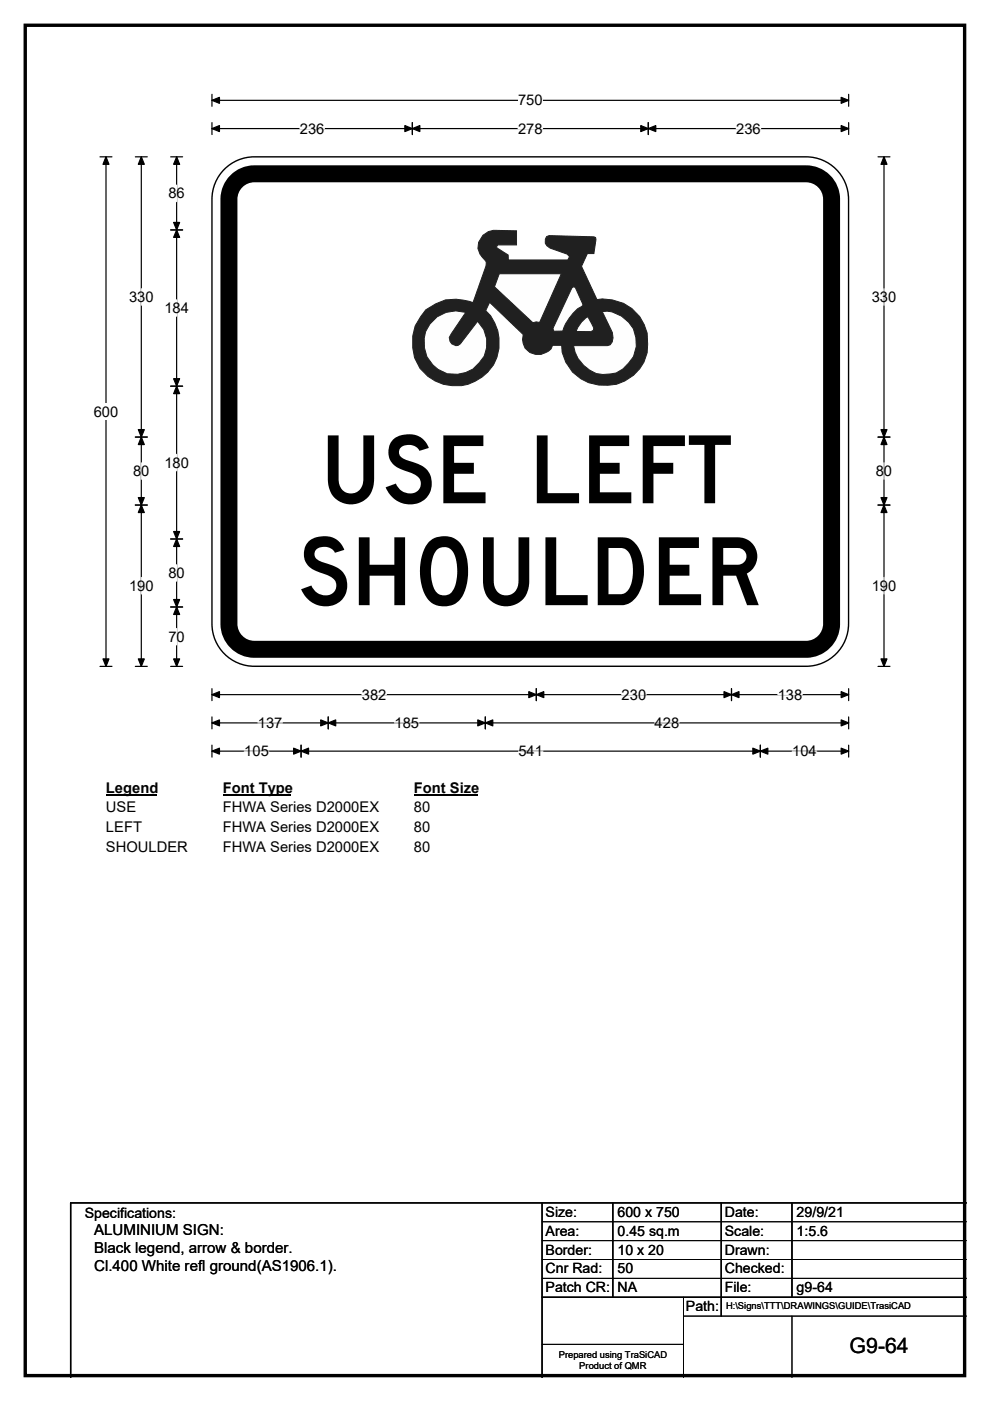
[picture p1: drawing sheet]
<svg xmlns="http://www.w3.org/2000/svg" width="210mm" height="297mm" viewBox="0 0 210 297" stroke-linecap="round" stroke-linejoin="round" font-family="sans-serif">
<path d="M5.4 5.4h199.2v286.3h-199.2z" fill="none" stroke="#000" stroke-width=".72"/>
<path d="M45 21.3h135M45 20v2.5M180 20v2.5" fill="none" stroke="#000" stroke-width=".25"/>
<path d="M45 21.3l1.5-.7v1.3zM178.4 20.6l1.6 .7-1.6 .6z" fill="#000" stroke="#000" stroke-width=".25"/>
<path d="M109.9 19.5h5.2v3.5h-5.2z" fill="#fff"/>
<g fill="none" stroke="#000" stroke-width=".25">
<path d="M21.2 33.3h2.5M22.5 33.3v108M45 27.3h135M45 26v2.5M87.5 26v2.5M137.5 26v2.5M180 26v2.5M21.2 141.3h2.5M45 146v2.5M45 152v2.5M45 158v2.5M45 147.3h135"/>
<path d="M45 153.3h135M45 159.3h135M63.9 158v2.5M69.6 152v2.5M102.9 152v2.5M113.7 146v2.5M155.2 146v2.5M161.3 158v2.5M180 146v2.5M180 152v2.5M180 158v2.5"/>
</g>
<g fill="#000" stroke="#000" stroke-width=".25">
<path d="M22.5 33.3l.6 1.5h-1.3zM45 27.3l1.5-.7v1.3zM87.5 27.3l1.5-.7v1.3zM85.9 26.6l1.6 .7-1.6 .6zM135.9 26.6l1.6 .7-1.6 .6zM137.5 27.3l1.6-.7v1.3zM178.4 26.6l1.6 .7-1.6 .6zM21.8 139.7h1.3l-.6 1.6zM45 147.3l1.5-.7v1.3zM45 153.3l1.5-.7v1.3zM45 159.3l1.5-.7v1.3zM63.9 159.3l1.5-.7v1.3z"/>
<path d="M62.3 158.6l1.6 .7-1.6 .6zM69.6 153.3l1.6-.7v1.3zM68 152.6l1.6 .7-1.6 .6zM101.3 152.6l1.6 .7-1.6 .6zM102.9 153.3l1.6-.7v1.3zM113.7 147.3l1.6-.7v1.3zM112.2 146.6l1.5 .7-1.5 .6zM153.6 146.6l1.6 .7-1.6 .6zM155.2 147.3l1.5-.7v1.3zM159.7 158.6l1.6 .7-1.6 .6zM161.3 159.3l1.6-.7v1.3zM178.4 146.6l1.6 .7-1.6 .6z"/>
<path d="M178.4 152.6l1.6 .7-1.6 .6zM178.4 158.6l1.6 .7-1.6 .6z"/>
</g>
<path d="M63.6 27.3h5.2M109.9 27.3h5.2M156.1 27.3h5.3M51.8 159.3h5.2M54.7 153.3h5.2M76.8 147.3h5.2M83.7 153.3h5.2M110 159.3h5.2M131.8 147.3h5.3M138.9 153.3h5.2M165 147.3h5.2M168 159.3h5.2" fill="none" stroke="#fff" stroke-width=".25"/>
<path d="M19.9 85.5h5.2v3.5h-5.2z" fill="#fff"/>
<g fill="none" stroke="#000" stroke-width=".25">
<path d="M28.7 33.3h2.5M30 33.3v108M36.2 33.3h2.5M37.5 33.3v108M186.2 33.3h2.6M187.5 33.3v108M36.2 48.7h2.5M28.7 92.7h2.5M36.2 81.9h2.5M186.2 92.7h2.6M28.7 107.1h2.5M36.2 114.3h2.5"/>
<path d="M186.2 107.1h2.6M36.2 128.7h2.5M28.7 141.3h2.5M36.2 141.3h2.5M186.2 141.3h2.6"/>
</g>
<g fill="#000" stroke="#000" stroke-width=".25">
<path d="M30 33.3l.6 1.5h-1.3zM37.5 33.3l.6 1.5h-1.3zM187.5 33.3l.6 1.5h-1.2zM37.5 48.7l.6 1.6h-1.3zM36.8 47.2h1.3l-.6 1.5zM30 92.7l.6 1.6h-1.3zM29.3 91.1h1.3l-.6 1.6zM36.8 80.3h1.3l-.6 1.6zM37.5 81.9l.6 1.6h-1.3zM187.5 92.7l.6 1.6h-1.2zM186.9 91.1h1.2l-.6 1.6zM29.3 105.5h1.3l-.6 1.6z"/>
<path d="M30 107.1l.6 1.6h-1.3zM36.8 112.7h1.3l-.6 1.6zM37.5 114.3l.6 1.6h-1.3zM186.9 105.5h1.2l-.6 1.6zM187.5 107.1l.6 1.6h-1.2zM36.8 127.1h1.3l-.6 1.6zM37.5 128.7l.6 1.6h-1.3zM29.3 139.7h1.3l-.6 1.6zM36.8 139.7h1.3l-.6 1.6zM186.9 139.7h1.2l-.6 1.6z"/>
</g>
<path d="M37.5 39.2v3.6M30 61.2v3.5M37.5 63.6v3.5M187.5 61.2v3.5M30 98.1v3.5M37.5 96.3v3.5M187.5 98.1v3.5M37.5 119.7v3.5M30 122.4v3.5M37.5 133.2v3.5M187.5 122.4v3.5" fill="none" stroke="#fff" stroke-width=".25"/>
<path d="M22.5 165.2h10.7v3.5h-10.7z" fill="#fff"/>
<path d="M22.5 168.5h10.7" fill="none" stroke="#000" stroke-width=".32"/>
<path d="M47.2 165.2h14.5v3.5h-14.5z" fill="#fff"/>
<path d="M47.2 168.5h14.5" fill="none" stroke="#000" stroke-width=".32"/>
<path d="M87.8 165.2h13.5v3.5h-13.5z" fill="#fff"/>
<path d="M87.8 168.5h13.5" fill="none" stroke="#000" stroke-width=".32"/>
<g fill="#fff">
<path d="M22.5 169.4h6.4v3.5h-6.4z"/>
<path d="M47.2 169.4h33.1v3.5h-33.1z"/>
<path d="M87.8 169.4h3.5v3.5h-3.5z"/>
<path d="M22.5 173.6h7.6v3.5h-7.6z"/>
<path d="M47.2 173.6h33.1v3.5h-33.1z"/>
<path d="M87.8 173.6h3.5v3.5h-3.5z"/>
<path d="M22.5 177.8h17.3v3.5h-17.3z"/>
<path d="M47.2 177.8h33.1v3.5h-33.1z"/>
<path d="M87.8 177.8h3.5v3.5h-3.5z"/>
</g>
<path d="M47.6 35.9a9 9 0 0 1 6.4-2.6h117a9 9 0 0 1 9 8.9v90a9 9 0 0 1-9 9.1h-117a9 9 0 0 1-9-9.1v-90a9 9 0 0 1 2.6-6.3z" fill-rule="evenodd" fill="#fff" stroke="#fff" stroke-width=".21"/>
<path d="M50.1 38.4a5.4 5.4 0 0 1 3.8-1.5h117.1a5.4 5.4 0 0 1 5.4 5.3v90.1a5.4 5.4 0 0 1-5.4 5.4h-117.1a5.4 5.4 0 0 1-5.3-5.4v-90.1a5.4 5.4 0 0 1 1.5-3.8z" fill="none" stroke="#000" stroke-width="3.6"/>
<path d="M47.6 35.9a9 9 0 0 1 6.4-2.6h117a9 9 0 0 1 9 8.9v90a9 9 0 0 1-9 9.1h-117a9 9 0 0 1-9-9.1v-90a9 9 0 0 1 2.6-6.3z" fill="none" stroke="#000" stroke-width=".3"/>
<path d="M102.4 49.9l1.2-.8 1.1-.3 4.9 .1v3h-3.9l-.3 .2v.4l2.4 1.6 .1 1h12.5l.4-.7-.5-.5-3.6-1.3a1.54 1.54 0 0 1-.8-2.4l.6-.2 9.4 .2 .4 .2 .1 .4-.4 3h-1.4l-1.3 2.7 3.3 7a9.1 9.1 0 0 1 10.8 9.5 8.9 8.9 0 0 1-10.4 8.6 8.7 8.7 0 0 1-7.9-8.4h-1.9a3.1 3.1 0 0 1-3.6 1.9 3.2 3.2 0 0 1-2.6-4.2l-7.2-6.8-.8 1.8a9.2 9.2 0 0 1 1.7 11.3 9.2 9.2 0 0 1-10.6 4.3 8.9 8.9 0 0 1-6.6-7.7v-2.6l.6-2.1 2.2-3.4 2.1-1.3a9.7 9.7 0 0 1 7.9-.2l2.8-7.8-.1-1.1a3.9 3.9 0 0 1-1.5-3.9z" fill-rule="evenodd" fill="#221f20" stroke="#221f20" stroke-width=".21"/>
<g fill="#fefefe" stroke="#221f20" stroke-width=".21">
<path d="M105.9 58h13.2l-4.7 10.4-.7-.2-.7 .2-8.1-7.6z" fill-rule="evenodd"/>
<path d="M121.3 61.1l.3-.3 .4 .2 1.7 3.7a9.3 9.3 0 0 0-4.3 5.5h-1.9l-.2-.6z" fill-rule="evenodd"/>
<path d="M123.3 68.3l1.4-1.2 1.2 2.4v.5l-.6 .3h-3.1l.4-.9z" fill-rule="evenodd"/>
<path d="M127.7 66.1a6.6 6.6 0 0 1 6.5 3.5 6.6 6.6 0 0 1-.8 7.4l-1.3 1.2-1.4 .9a6.7 6.7 0 0 1-6.9-1.6l-1.2-1.5-.6-1.3-.4-1.4h7.2l.6-.2 .5-.6 .1-.9-.1-1.1z" fill-rule="evenodd"/>
<path d="M92.7 67.2l1.9-1 2-.3 2.2 .3-3.5 5.3a1.56 1.56 0 0 0 1.8 1.8l.5-.4 3.7-4.8a6.3 6.3 0 0 1 .3 8.8 6.6 6.6 0 0 1-7.8 2 6.6 6.6 0 0 1-3.8-7.2l.3-1.4 .9-1.6z" fill-rule="evenodd"/>
</g>
<path d="M115 255v37M130 255v20M153 255v24M168 255v20M205 255h-190v37M115 275h90" fill="none" stroke="#000" stroke-width=".3"/>
<path d="M115 259h90M115 263h90M115 267h90M115 271h90M145 279h60M145 275v17M168 279v13M115 285h30" fill="none" stroke="#000" stroke-width=".21"/>
<g font-size="20">
<text x="67.8" y="106.7">USE LEFT</text>
<text x="63.1" y="128.3">SHOULDER</text>
</g>
<text font-size="4.5" x="180.2" y="286.9">G9-64</text>
<g font-size="3.2">
<text x="20" y="261.9">ALUMINIUM SIGN:</text>
<text x="20" y="265.7">Black legend, arrow &amp; border.</text>
<text x="20" y="269.6">Cl.400 White refl ground(AS1906.1).</text>
</g>
<g font-size="3.1">
<text x="109.9" y="22.3">750</text>
<text x="63.6" y="28.3">236</text>
<text x="109.9" y="28.3">278</text>
<text x="156.1" y="28.3">236</text>
<text x="35.7" y="42">86</text>
<text x="27.4" y="64">330</text>
<text x="184.9" y="64">330</text>
<text x="34.9" y="66.4">184</text>
<text x="19.9" y="88.3">600</text>
<text x="28.2" y="100.9">80</text>
<text x="34.9" y="99.1">180</text>
<text x="185.8" y="100.9">80</text>
<text x="27.4" y="125.2">190</text>
<text x="35.7" y="122.5">80</text>
<text x="184.9" y="125.2">190</text>
<text x="35.7" y="136">70</text>
<text x="76.8" y="148.3">382</text>
<text x="131.8" y="148.3">230</text>
<text x="165" y="148.3">138</text>
<text x="54.7" y="154.3">137</text>
<text x="83.7" y="154.3">185</text>
<text x="138.9" y="154.3">428</text>
<text x="51.8" y="160.3">105</text>
<text x="110" y="160.3">541</text>
<text x="168" y="160.3">104</text>
<text x="22.5" y="168.1">Legend</text>
<text x="22.5" y="172.2">USE</text>
<text x="47.2" y="168.1">Font Type</text>
<text x="47.2" y="172.2">FHWA Series D2000EX</text>
<text x="87.8" y="168.1">Font Size</text>
<text x="87.8" y="172.2">80</text>
<text x="22.5" y="176.4">LEFT</text>
<text x="47.2" y="176.4">FHWA Series D2000EX</text>
<text x="87.8" y="176.4">80</text>
<text x="22.5" y="180.6">SHOULDER</text>
<text x="47.2" y="180.6">FHWA Series D2000EX</text>
<text x="87.8" y="180.6">80</text>
</g>
<g font-size="3">
<text x="115.7" y="258">Size:</text>
<text x="131" y="258">600 x 750</text>
<text x="153.7" y="258">Date:</text>
<text x="169" y="258">29/9/21</text>
<text x="18" y="258.2">Specifications:</text>
<text x="115.7" y="262">Area:</text>
<text x="131" y="262">0.45 sq.m</text>
<text x="153.7" y="262">Scale:</text>
<text x="169" y="262">1:5.6</text>
<text x="115.7" y="266">Border:</text>
<text x="115.7" y="270">Cnr Rad:</text>
<text x="131" y="266">10 x 20</text>
<text x="131" y="270">50</text>
<text x="153.7" y="266">Drawn:</text>
<text x="153.7" y="270">Checked:</text>
<text x="115.7" y="274">Patch CR:</text>
<text x="131" y="274">NA</text>
<text x="153.7" y="274">File:</text>
<text x="169" y="274">g9-64</text>
<text x="145.5" y="278">Path:</text>
</g>
<g font-size="2">
<text x="154" y="277.6">H:\Signs\TTT\DRAWINGS\GUIDE\TrasiCAD</text>
<text x="118.5" y="287.8">Prepared using TraSiCAD</text>
<text x="122.9" y="290.2">Product of QMR</text>
</g>
</svg>
